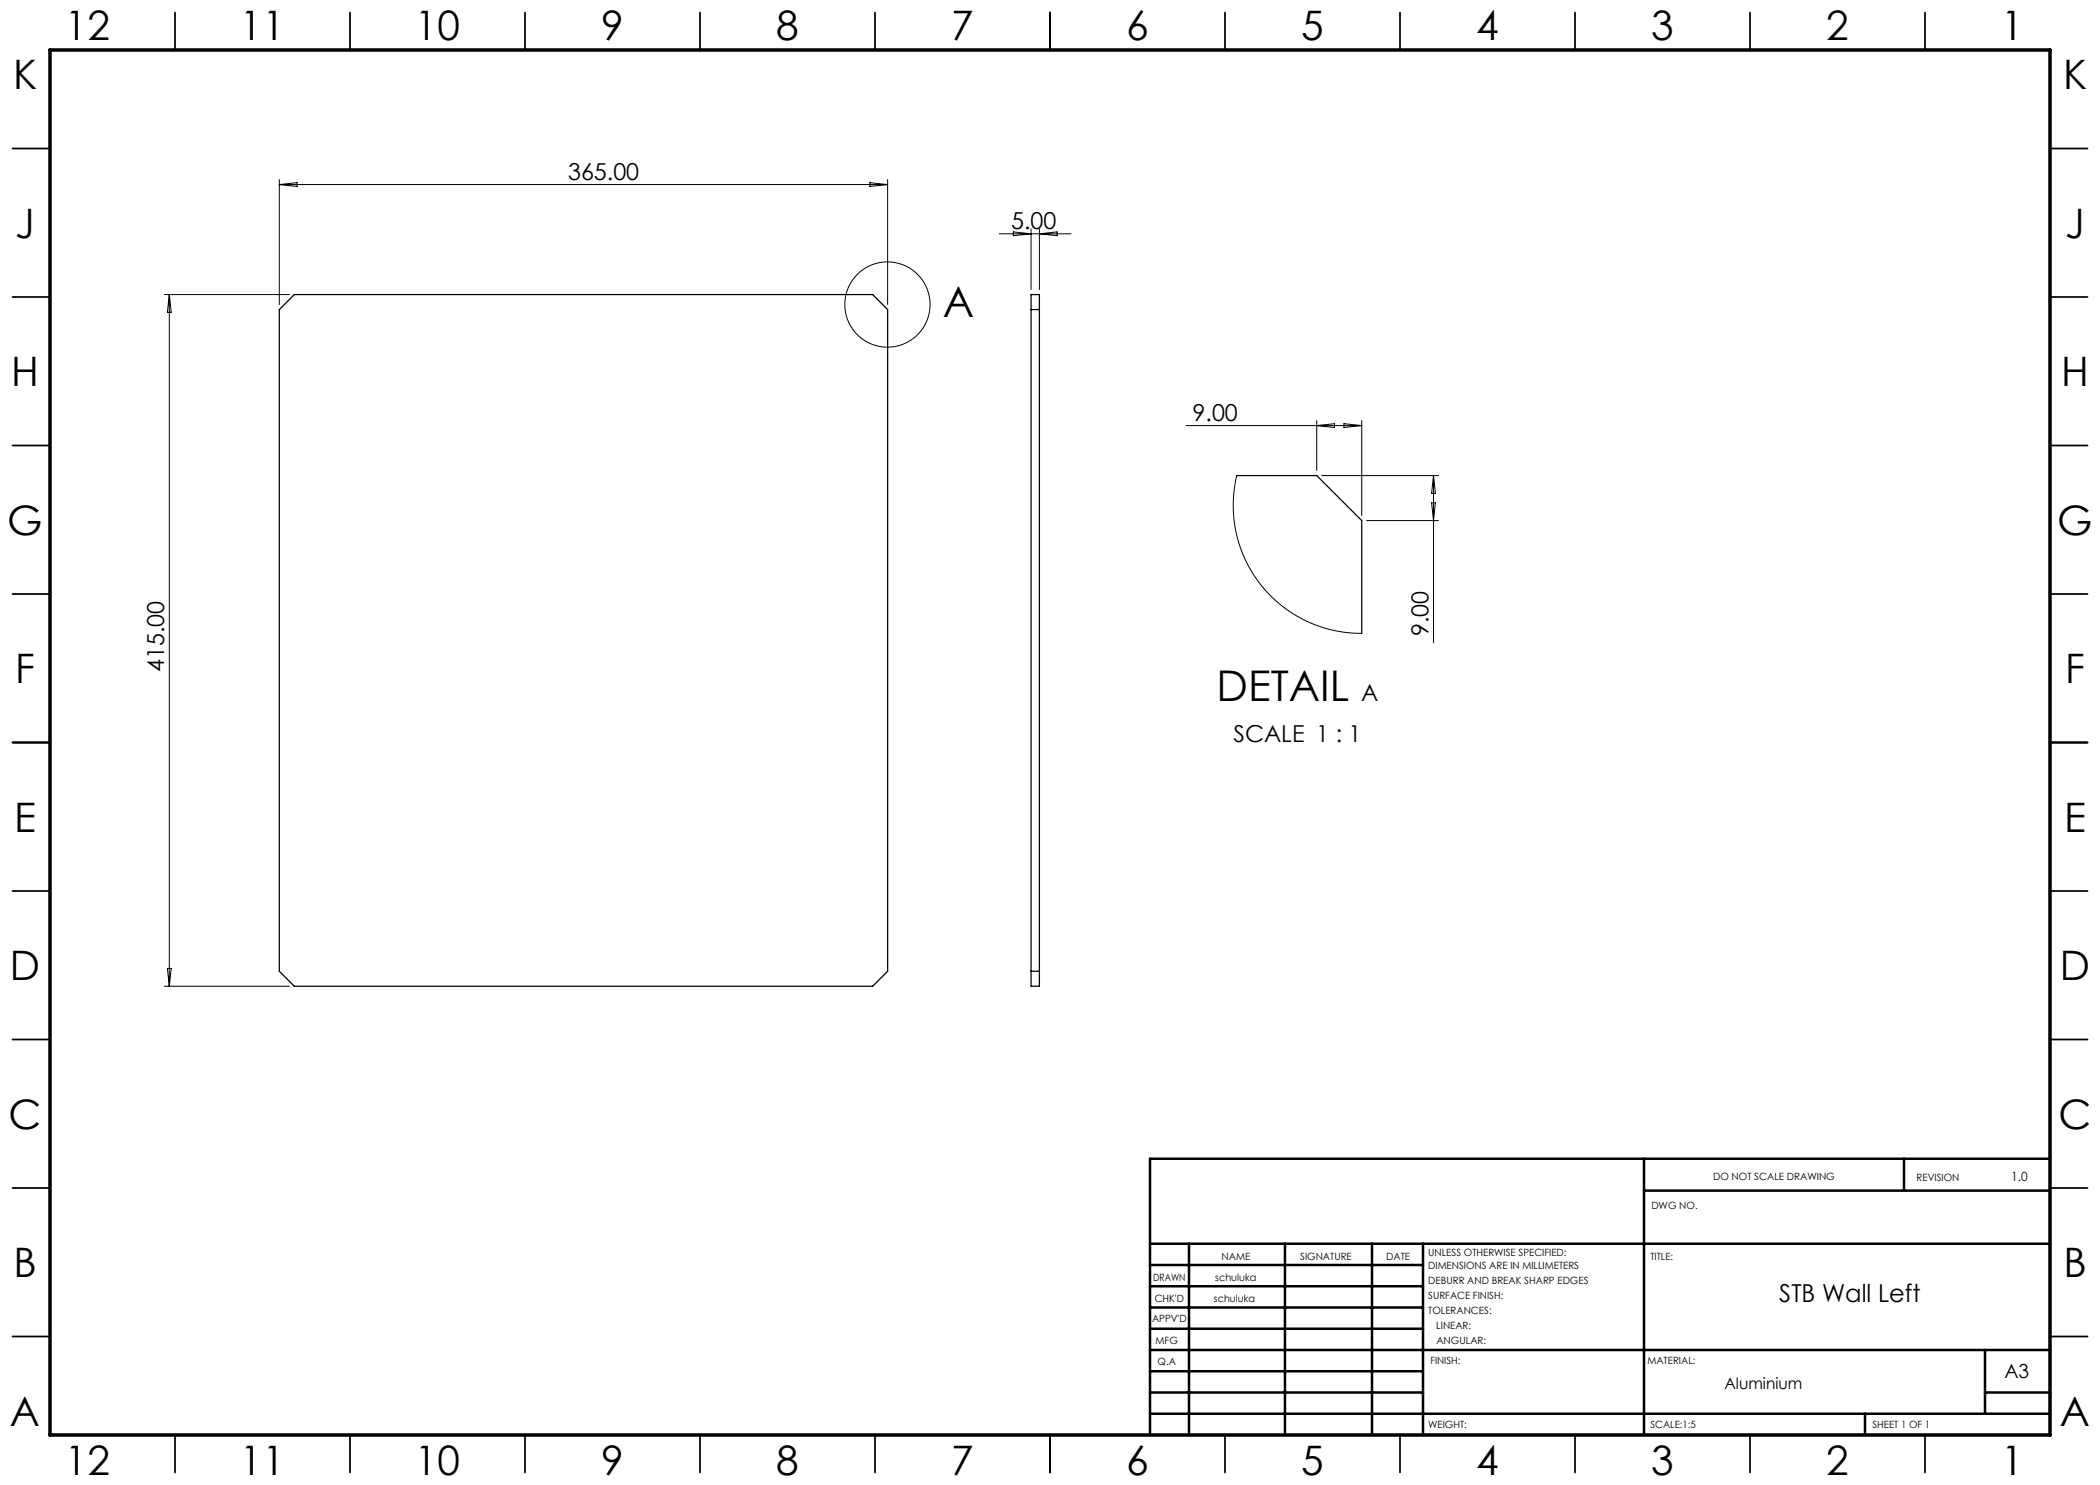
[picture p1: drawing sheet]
<svg xmlns="http://www.w3.org/2000/svg" width="420mm" height="297mm" viewBox="0 0 420 297" stroke-linecap="round" stroke-linejoin="round" font-family="sans-serif">
<path d="M206.2 58.9h1.7v138.3h-1.7zM55.9 61.9l3-3h115.6l3 3v132.3l-3 3h-115.6l-3-3zM206.2 61.9h1.7M247.4 95.1h15.9l9 9v22.6M206.2 194.2h1.7" fill="none" stroke="#000" stroke-width=".25"/>
<g fill="none" stroke="#000" stroke-width=".2">
<path d="M55.9 35.9v25M55.9 36.9h121.6M55.9 36.9l3.5-.4v.8zM174 36.5l3.5 .4-3.5 .4zM177.5 35.9v25M32.9 58.9h25M33.9 58.9v138.3M33.9 58.9l.3 3.6h-.7zM199.9 46.8h14.3M202.7 46.4l3.5 .4-3.5 .3zM206.2 45.8v12.1M207.9 45.8v12.1"/>
<path d="M207.9 46.8l3.5-.4v.7zM237.2 85.1h35.1M247.4 95.1l-.6 2.9-.2 2.9 .2 2.8 .4 2.9 .8 2.8 1.1 2.6 1.4 2.6 1.7 2.4 1.8 2.1 2.1 1.9 2.4 1.7 2.6 1.4 2.6 1.1 2.8 .8 2.9 .5 2.9 .2M263.3 84.1v10M263.3 85.1l3.6-.4v.8zM264.3 95.1h23.4M268.8 84.7l3.5 .4-3.5 .4zM272.3 84.1v19M286.7 95.1v33.4M286.7 95.1l.4 3.6h-.8zM273.3 104.1h14.4M286.3 100.6h.8l-.4 3.5z"/>
<path d="M32.9 197.2h25M33.5 193.7h.7l-.3 3.5z"/>
<circle cx="177.5" cy="60.9" r="8.5"/>
</g>
<g fill="none" stroke="#000" stroke-width=".35">
<path d="M35 2.5v7.5M70 2.5v7.5M105 2.5v7.5M140 2.5v7.5M175 2.5v7.5M210 2.5v7.5M245 2.5v7.5M280 2.5v7.5M315 2.5v7.5M350 2.5v7.5M385 2.5v7.5M2.5 29.7h7.5"/>
<path d="M410 29.7h7.5M2.5 59.4h7.5M410 59.4h7.5M2.5 89.1h7.5M410 89.1h7.5M2.5 118.8h7.5M410 118.8h7.5M2.5 148.5h7.5M410 148.5h7.5M2.5 178.2h7.5M410 178.2h7.5M2.5 207.9h7.5"/>
<path d="M410 207.9h7.5M2.5 237.6h7.5M410 237.6h7.5M2.5 267.3h7.5M410 267.3h7.5M35 287v7.5M70 287v7.5M105 287v7.5M140 287v7.5M175 287v7.5M210 287v7.5M245 287v7.5"/>
<path d="M280 287v7.5M315 287v7.5M350 287v7.5M385 287v7.5"/>
</g>
<g fill="none" stroke="#000" stroke-width=".5">
<path d="M328.8 231.8v55.2M328.8 238.1h81.2M380.8 231.8v6.3M410 231.8h-180v55.2M230 248.8h180M230 257.3h54.6M230 253h54.6M237.8 248.8v38.2M257 248.8v38.2M274.4 248.8v38.2M284.6 248.8v38.2M230 265.8h54.6"/>
<path d="M230 261.5h54.6M230 278.5h54.6M230 274.3h54.6M230 270h180M397 278.5h13M397 270v12.8M230 282.8h180M373 282.8v4.2"/>
</g>
<path d="M10 10h400v277h-400z" fill="none" stroke="#000" stroke-width=".7"/>
<g font-size="8.5">
<text x="188.6" y="63.3">A</text>
<text x="243.3" y="140.3">DETAIL</text>
</g>
<g font-size="8.1">
<text x="13" y="8">12</text>
<text x="48" y="8">11</text>
<text x="83" y="8">10</text>
<text x="120.2" y="8">9</text>
<text x="155.2" y="8">8</text>
<text x="190.2" y="8">7</text>
<text x="225.2" y="8">6</text>
<text x="260.2" y="8">5</text>
<text x="295.2" y="8">4</text>
<text x="330.2" y="8">3</text>
<text x="365.2" y="8">2</text>
<text x="400.2" y="8">1</text>
<text x="2.6" y="17.8">K</text>
<text x="412.6" y="17.8">K</text>
<text x="3" y="47.5">J</text>
<text x="413" y="47.5">J</text>
<text x="2.2" y="77.2">H</text>
<text x="412.2" y="77.2">H</text>
<text x="1.5" y="106.9">G</text>
<text x="411.5" y="106.9">G</text>
<text x="3" y="136.6">F</text>
<text x="413" y="136.6">F</text>
<text x="2.8" y="166.3">E</text>
<text x="412.8" y="166.3">E</text>
<text x="2" y="196">D</text>
<text x="412" y="196">D</text>
<text x="1.7" y="225.7">C</text>
<text x="411.7" y="225.7">C</text>
<text x="2.7" y="255.4">B</text>
<text x="412.7" y="255.4">B</text>
<text x="2" y="285.1">A</text>
<text x="412" y="285.1">A</text>
<text x="13" y="295">12</text>
<text x="48" y="295">11</text>
<text x="83" y="295">10</text>
<text x="120.2" y="295">9</text>
<text x="155.2" y="295">8</text>
<text x="190.2" y="295">7</text>
<text x="225.2" y="295">6</text>
<text x="260.2" y="295">5</text>
<text x="295.2" y="295">4</text>
<text x="330.2" y="295">3</text>
<text x="365.2" y="295">2</text>
<text x="400.2" y="295">1</text>
</g>
<text font-size="4.9" x="355.9" y="260.4">STB Wall Left</text>
<g font-size="4.7">
<text x="113.6" y="35.9">365.00</text>
<text x="202.2" y="45.7">5.00</text>
<text x="238.5" y="84.1">9.00</text>
<text x="285.7" y="127.2" transform="rotate(-90 285.7 127.2)">9.00</text>
<text x="32.8" y="134.4" transform="rotate(-90 32.8 134.4)">415.00</text>
<text x="272.2" y="140.3">A</text>
<text x="246.7" y="148.5">SCALE 1 : 1</text>
</g>
<text font-size="3.9" x="400.9" y="275.5">A3</text>
<text font-size="3.2" x="344.9" y="277.9">Aluminium</text>
<text font-size="2.5" x="402.2" y="236.1">1.0</text>
<g font-size="2">
<text x="342.6" y="236">DO NOT SCALE DRAWING</text>
<text x="383.3" y="236.2">REVISION</text>
<text x="330.3" y="241.8">DWG NO.</text>
<text x="244.3" y="252">NAME</text>
<text x="260" y="251.9">SIGNATURE</text>
<text x="277.2" y="251.9">DATE</text>
<text x="285.6" y="251.2">UNLESS OTHERWISE SPECIFIED:</text>
<text x="330.1" y="251.9">TITLE:</text>
<text x="230.6" y="256.1">DRAWN</text>
<text x="243.1" y="256.1">schuluka</text>
<text x="285.6" y="253.7">DIMENSIONS ARE IN MILLIMETERS</text>
<text x="285.6" y="256.7">DEBURR AND BREAK SHARP EDGES</text>
<text x="230.9" y="260.3">CHK'D</text>
<text x="242.8" y="260.3">schuluka</text>
<text x="285.6" y="259.7">SURFACE FINISH:</text>
<text x="285.6" y="262.7">TOLERANCES:</text>
<text x="230.4" y="264.4">APPV'D</text>
<text x="231.1" y="268.8">MFG</text>
<text x="287.3" y="265.7">LINEAR:</text>
<text x="287.3" y="268.7">ANGULAR:</text>
<text x="231.5" y="273">Q.A</text>
<text x="286.1" y="272.9">FINISH:</text>
<text x="329.5" y="272.9">MATERIAL:</text>
<text x="285.6" y="285.5">WEIGHT:</text>
<text x="330.1" y="285.6">SCALE:1:5</text>
<text x="374.5" y="285.6">SHEET 1 OF 1</text>
</g>
</svg>
